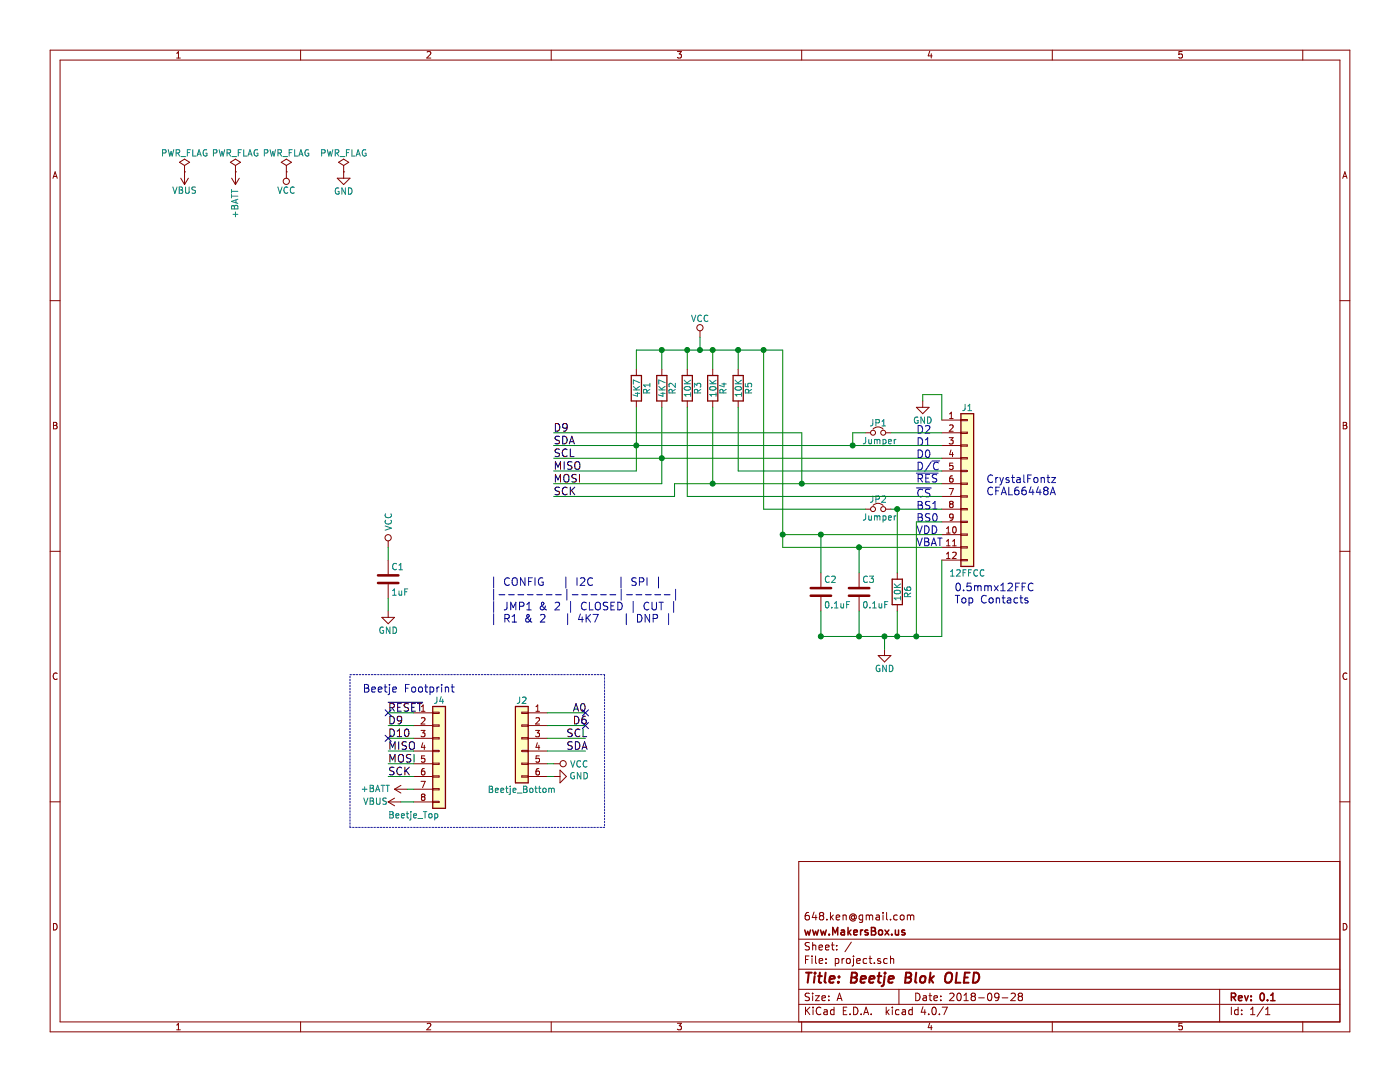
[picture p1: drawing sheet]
EESchema Schematic File Version 2
LIBS:project
LIBS:power
LIBS:device
LIBS:switches
LIBS:relays
LIBS:motors
LIBS:transistors
LIBS:conn
LIBS:linear
LIBS:regul
LIBS:74xx
LIBS:cmos4000
LIBS:adc-dac
LIBS:memory
LIBS:xilinx
LIBS:microcontrollers
LIBS:dsp
LIBS:microchip
LIBS:analog_switches
LIBS:motorola
LIBS:texas
LIBS:intel
LIBS:audio
LIBS:interface
LIBS:digital-audio
LIBS:philips
LIBS:display
LIBS:cypress
LIBS:siliconi
LIBS:opto
LIBS:atmel
LIBS:contrib
LIBS:valves
LIBS:LIS3Dh
LIBS:project-cache
EELAYER 25 0
EELAYER END
$Descr A 11000 8500
encoding utf-8
Sheet 1 1
Title "Beetje Blok OLED"
Date "2018-09-28"
Rev "0.1"
Comp "www.MakersBox.us"
Comment1 "648.ken@gmail.com"
Comment2 ""
Comment3 ""
Comment4 ""
$EndDescr
$Comp
L VBUS #PWR01
U 1 1
P 1450 1350
F 0 "#PWR01" H 1450 1200 50  0001 C CNN
F 1 "VBUS" H 1450 1500 50  0000 C CNN
F 2 "" H 1450 1350 50  0001 C CNN
F 3 "" H 1450 1350 50  0001 C CNN
	1    1450 1350
	-1   0    0    1   
$EndComp
$Comp
L GND #PWR02
U 1 1
P 2700 1350
F 0 "#PWR02" H 2700 1100 50  0001 C CNN
F 1 "GND" H 2700 1200 50  0000 C CNN
F 2 "" H 2700 1350 50  0001 C CNN
F 3 "" H 2700 1350 50  0001 C CNN
	1    2700 1350
	1    0    0    -1  
$EndComp
$Comp
L PWR_FLAG #FLG03
U 1 1
P 1450 1350
F 0 "#FLG03" H 1450 1425 50  0001 C CNN
F 1 "PWR_FLAG" H 1450 1500 50  0000 C CNN
F 2 "" H 1450 1350 50  0001 C CNN
F 3 "" H 1450 1350 50  0001 C CNN
	1    1450 1350
	1    0    0    -1  
$EndComp
$Comp
L PWR_FLAG #FLG04
U 1 1
P 2250 1350
F 0 "#FLG04" H 2250 1425 50  0001 C CNN
F 1 "PWR_FLAG" H 2250 1500 50  0000 C CNN
F 2 "" H 2250 1350 50  0001 C CNN
F 3 "" H 2250 1350 50  0001 C CNN
	1    2250 1350
	1    0    0    -1  
$EndComp
$Comp
L PWR_FLAG #FLG05
U 1 1
P 2700 1350
F 0 "#FLG05" H 2700 1425 50  0001 C CNN
F 1 "PWR_FLAG" H 2700 1500 50  0000 C CNN
F 2 "" H 2700 1350 50  0001 C CNN
F 3 "" H 2700 1350 50  0001 C CNN
	1    2700 1350
	1    0    0    -1  
$EndComp
Text Label 4350 3400 0    60   ~ 0
D9
Text Label 4350 3600 0    60   ~ 0
SCL
Text Label 4350 3500 0    60   ~ 0
SDA
$Comp
L VCC #PWR06
U 1 1
P 2250 1350
F 0 "#PWR06" H 2250 1200 50  0001 C CNN
F 1 "VCC" H 2250 1500 50  0000 C CNN
F 2 "" H 2250 1350 50  0001 C CNN
F 3 "" H 2250 1350 50  0001 C CNN
	1    2250 1350
	-1   0    0    1   
$EndComp
$Comp
L VCC #PWR07
U 1 1
P 3050 4300
F 0 "#PWR07" H 3050 4150 50  0001 C CNN
F 1 "VCC" V 3050 4500 50  0000 C CNN
F 2 "" H 3050 4300 50  0001 C CNN
F 3 "" H 3050 4300 50  0001 C CNN
	1    3050 4300
	1    0    0    -1  
$EndComp
$Comp
L PWR_FLAG #FLG08
U 1 1
P 1850 1350
F 0 "#FLG08" H 1850 1425 50  0001 C CNN
F 1 "PWR_FLAG" H 1850 1500 50  0000 C CNN
F 2 "" H 1850 1350 50  0001 C CNN
F 3 "" H 1850 1350 50  0001 C CNN
	1    1850 1350
	1    0    0    -1  
$EndComp
$Comp
L +BATT #PWR09
U 1 1
P 1850 1350
F 0 "#PWR09" H 1850 1200 50  0001 C CNN
F 1 "+BATT" V 1850 1600 50  0000 C CNN
F 2 "" H 1850 1350 50  0001 C CNN
F 3 "" H 1850 1350 50  0001 C CNN
	1    1850 1350
	-1   0    0    1   
$EndComp
$Comp
L Conn_01x12 J1
U 1 1
P 7600 3800
F 0 "J1" H 7600 4400 50  0000 C CNN
F 1 "12FFCC" H 7600 3100 50  0000 C CNN
F 2 "connector-FFC:Hirose_FH12-11S-0.5SH_1x11-1MP_P0.50mm_Horizontal" H 7600 3800 50  0001 C CNN
F 3 "" H 7600 3800 50  0001 C CNN
	1    7600 3800
	1    0    0    -1  
$EndComp
$Comp
L GND #PWR010
U 1 1
P 7250 3150
F 0 "#PWR010" H 7250 2900 50  0001 C CNN
F 1 "GND" H 7250 3000 50  0000 C CNN
F 2 "" H 7250 3150 50  0001 C CNN
F 3 "" H 7250 3150 50  0001 C CNN
	1    7250 3150
	1    0    0    -1  
$EndComp
$Comp
L GND #PWR011
U 1 1
P 6950 5100
F 0 "#PWR011" H 6950 4850 50  0001 C CNN
F 1 "GND" H 6950 4950 50  0000 C CNN
F 2 "" H 6950 5100 50  0001 C CNN
F 3 "" H 6950 5100 50  0001 C CNN
	1    6950 5100
	1    0    0    -1  
$EndComp
$Comp
L C C2
U 1 1
P 6450 4650
F 0 "C2" H 6475 4750 50  0000 L CNN
F 1 "0.1uF" H 6475 4550 50  0000 L CNN
F 2 "footprints:C_0805_HandSoldering" H 6488 4500 50  0001 C CNN
F 3 "" H 6450 4650 50  0001 C CNN
	1    6450 4650
	1    0    0    -1  
$EndComp
$Comp
L C C3
U 1 1
P 6750 4650
F 0 "C3" H 6775 4750 50  0000 L CNN
F 1 "0.1uF" H 6775 4550 50  0000 L CNN
F 2 "footprints:C_0805_HandSoldering" H 6788 4500 50  0001 C CNN
F 3 "" H 6750 4650 50  0001 C CNN
	1    6750 4650
	1    0    0    -1  
$EndComp
Text Notes 7500 4750 0    60   ~ 0
0.5mmx12FFC\nTop Contacts
Text Notes 7200 3800 0    60   ~ 0
D2\nD1\nD0\nD/~C\n~RES
Text Notes 7200 4300 0    60   ~ 0
~CS\nBS1\nBS0\nVDD\nVBAT
$Comp
L R R1
U 1 1
P 5000 3050
F 0 "R1" V 5080 3050 50  0000 C CNN
F 1 "4K7" V 5000 3050 50  0000 C CNN
F 2 "footprints:R_0805_HandSoldering" V 4930 3050 50  0001 C CNN
F 3 "" H 5000 3050 50  0001 C CNN
	1    5000 3050
	1    0    0    -1  
$EndComp
$Comp
L R R2
U 1 1
P 5200 3050
F 0 "R2" V 5280 3050 50  0000 C CNN
F 1 "4K7" V 5200 3050 50  0000 C CNN
F 2 "footprints:R_0805_HandSoldering" V 5130 3050 50  0001 C CNN
F 3 "" H 5200 3050 50  0001 C CNN
	1    5200 3050
	1    0    0    -1  
$EndComp
$Comp
L VCC #PWR012
U 1 1
P 5500 2650
F 0 "#PWR012" H 5500 2500 50  0001 C CNN
F 1 "VCC" H 5500 2800 50  0000 C CNN
F 2 "" H 5500 2650 50  0001 C CNN
F 3 "" H 5500 2650 50  0001 C CNN
	1    5500 2650
	1    0    0    -1  
$EndComp
$Comp
L R R3
U 1 1
P 5400 3050
F 0 "R3" V 5480 3050 50  0000 C CNN
F 1 "10K" V 5400 3050 50  0000 C CNN
F 2 "footprints:R_0805_HandSoldering" V 5330 3050 50  0001 C CNN
F 3 "" H 5400 3050 50  0001 C CNN
	1    5400 3050
	1    0    0    -1  
$EndComp
$Comp
L R R4
U 1 1
P 5600 3050
F 0 "R4" V 5680 3050 50  0000 C CNN
F 1 "10K" V 5600 3050 50  0000 C CNN
F 2 "footprints:R_0805_HandSoldering" V 5530 3050 50  0001 C CNN
F 3 "" H 5600 3050 50  0001 C CNN
	1    5600 3050
	1    0    0    -1  
$EndComp
$Comp
L R R5
U 1 1
P 5800 3050
F 0 "R5" V 5880 3050 50  0000 C CNN
F 1 "10K" V 5800 3050 50  0000 C CNN
F 2 "footprints:R_0805_HandSoldering" V 5730 3050 50  0001 C CNN
F 3 "" H 5800 3050 50  0001 C CNN
	1    5800 3050
	1    0    0    -1  
$EndComp
$Comp
L C C1
U 1 1
P 3050 4550
F 0 "C1" H 3075 4650 50  0000 L CNN
F 1 "1uF" H 3075 4450 50  0000 L CNN
F 2 "footprints:C_0805_HandSoldering" H 3088 4400 50  0001 C CNN
F 3 "" H 3050 4550 50  0001 C CNN
	1    3050 4550
	1    0    0    -1  
$EndComp
$Comp
L GND #PWR013
U 1 1
P 3050 4800
F 0 "#PWR013" H 3050 4550 50  0001 C CNN
F 1 "GND" H 3050 4650 50  0000 C CNN
F 2 "" H 3050 4800 50  0001 C CNN
F 3 "" H 3050 4800 50  0001 C CNN
	1    3050 4800
	1    0    0    -1  
$EndComp
Text Notes 7750 3900 0    60   ~ 0
CrystalFontz\nCFAL66448A
$Comp
L Jumper_NC_Small JP1
U 1 1
P 6900 3400
F 0 "JP1" H 6900 3480 50  0000 C CNN
F 1 "Jumper" H 6910 3340 50  0000 C CNN
F 2 "footprints:Jumper" H 6900 3400 50  0001 C CNN
F 3 "" H 6900 3400 50  0001 C CNN
	1    6900 3400
	1    0    0    -1  
$EndComp
$Comp
L Jumper_NC_Small JP2
U 1 1
P 6900 4000
F 0 "JP2" H 6900 4080 50  0000 C CNN
F 1 "Jumper" H 6910 3940 50  0000 C CNN
F 2 "footprints:Jumper" H 6900 4000 50  0001 C CNN
F 3 "" H 6900 4000 50  0001 C CNN
	1    6900 4000
	1    0    0    -1  
$EndComp
$Comp
L R R6
U 1 1
P 7050 4650
F 0 "R6" V 7130 4650 50  0000 C CNN
F 1 "10K" V 7050 4650 50  0000 C CNN
F 2 "footprints:R_0805_HandSoldering" V 6980 4650 50  0001 C CNN
F 3 "" H 7050 4650 50  0001 C CNN
	1    7050 4650
	1    0    0    -1  
$EndComp
Wire Wire Line
	4350 3400 6300 3400
Wire Wire Line
	4350 3500 7400 3500
Wire Wire Line
	4350 3600 7400 3600
Wire Wire Line
	5000 3700 4350 3700
Wire Wire Line
	5200 3800 4350 3800
Wire Wire Line
	4350 3900 5300 3900
Wire Wire Line
	5800 3700 7400 3700
Wire Wire Line
	5300 3800 7400 3800
Wire Wire Line
	5400 3900 7400 3900
Wire Wire Line
	6150 4200 7400 4200
Wire Wire Line
	6150 4300 7400 4300
Wire Wire Line
	6450 4500 6450 4200
Connection ~ 6450 4200
Wire Wire Line
	6750 4500 6750 4300
Connection ~ 6750 4300
Wire Wire Line
	7400 5000 7400 4400
Wire Wire Line
	6450 5000 7400 5000
Wire Wire Line
	6450 5000 6450 4800
Wire Wire Line
	6750 4800 6750 5000
Connection ~ 6750 5000
Wire Wire Line
	5000 3200 5000 3700
Connection ~ 5000 3500
Wire Wire Line
	5200 3200 5200 3800
Connection ~ 5200 3600
Wire Wire Line
	5000 2900 5000 2750
Wire Wire Line
	5000 2750 6150 2750
Wire Wire Line
	5200 2750 5200 2900
Wire Wire Line
	5400 3900 5400 3200
Wire Wire Line
	5600 3800 5600 3200
Wire Wire Line
	5400 2750 5400 2900
Connection ~ 5200 2750
Wire Wire Line
	5600 2750 5600 2900
Connection ~ 5400 2750
Wire Wire Line
	5800 3700 5800 3200
Wire Wire Line
	5800 2750 5800 2900
Connection ~ 5600 2750
Wire Wire Line
	6000 2750 6000 4000
Connection ~ 5800 2750
Connection ~ 6450 5000
Wire Wire Line
	6150 2750 6150 4300
Connection ~ 6000 2750
Connection ~ 6150 4200
Wire Wire Line
	3050 4700 3050 4800
Wire Wire Line
	6300 3400 6300 3800
Wire Wire Line
	6950 5100 6950 5000
Connection ~ 6950 5000
Wire Wire Line
	5500 2750 5500 2650
Connection ~ 5500 2750
Wire Wire Line
	6700 3400 6700 3500
Connection ~ 6700 3500
Wire Wire Line
	7400 3300 7400 3100
Wire Wire Line
	7400 3100 7250 3100
Wire Wire Line
	7250 3100 7250 3150
Wire Wire Line
	6000 4000 6800 4000
Wire Wire Line
	7000 4000 7400 4000
Wire Wire Line
	7400 4100 7200 4100
Wire Wire Line
	7200 4100 7200 5000
Connection ~ 7200 5000
Wire Wire Line
	7050 4500 7050 4000
Connection ~ 7050 4000
Wire Wire Line
	7050 4800 7050 5000
Connection ~ 7050 5000
Connection ~ 6300 3800
Wire Wire Line
	5300 3900 5300 3800
Connection ~ 5600 3800
Wire Wire Line
	6700 3400 6800 3400
Wire Wire Line
	7000 3400 7400 3400
Text Notes 3850 4900 0    60   ~ 0
 \n| CONFIG   | I2C    | SPI |\n|-------|-----|-----|\n| JMP1 & 2 | CLOSED | CUT |\n| R1 & 2   | 4K7    | DNP |
$Comp
L +BATT #PWR014
U 1 1
P 3200 6200
F 0 "#PWR014" H 3200 6050 50  0001 C CNN
F 1 "+BATT" V 3200 6450 50  0000 C CNN
F 2 "" H 3200 6200 50  0001 C CNN
F 3 "" H 3200 6200 50  0001 C CNN
	1    3200 6200
	0    -1   -1   0   
$EndComp
$Comp
L VBUS #PWR015
U 1 1
P 3150 6300
F 0 "#PWR015" H 3150 6150 50  0001 C CNN
F 1 "VBUS" V 3150 6500 50  0000 C CNN
F 2 "" H 3150 6300 50  0001 C CNN
F 3 "" H 3150 6300 50  0001 C CNN
	1    3150 6300
	0    -1   -1   0   
$EndComp
Text Label 3050 5700 0    60   ~ 0
D9
Text Label 4500 5700 0    60   ~ 0
D6
Text Label 4450 5800 0    60   ~ 0
SCL
Text Label 4450 5900 0    60   ~ 0
SDA
Text Label 3050 5600 0    60   ~ 0
~RESET
Text Label 3050 5800 0    60   ~ 0
D10
Text Label 3050 5900 0    60   ~ 0
MISO
$Comp
L GND #PWR016
U 1 1
P 4350 6100
F 0 "#PWR016" H 4350 5850 50  0001 C CNN
F 1 "GND" V 4350 5900 50  0000 C CNN
F 2 "" H 4350 6100 50  0001 C CNN
F 3 "" H 4350 6100 50  0001 C CNN
	1    4350 6100
	0    -1   -1   0   
$EndComp
$Comp
L Conn_01x08 J4
U 1 1
P 3450 5900
F 0 "J4" H 3450 6300 50  0000 C CNN
F 1 "Beetje_Top" H 3250 5400 50  0000 C CNN
F 2 "footprints:Beetje_Top" H 3450 5900 50  0001 C CNN
F 3 "" H 3450 5900 50  0001 C CNN
	1    3450 5900
	1    0    0    -1  
$EndComp
$Comp
L Conn_01x06 J2
U 1 1
P 4100 5800
F 0 "J2" H 4100 6100 50  0000 C CNN
F 1 "Beetje_Bottom" H 4100 5400 50  0000 C CNN
F 2 "footprints:Beetje_Bottom" H 4100 5800 50  0001 C CNN
F 3 "" H 4100 5800 50  0001 C CNN
	1    4100 5800
	-1   0    0    -1  
$EndComp
$Comp
L VCC #PWR017
U 1 1
P 4350 6000
F 0 "#PWR017" H 4350 5850 50  0001 C CNN
F 1 "VCC" V 4350 6200 50  0000 C CNN
F 2 "" H 4350 6000 50  0001 C CNN
F 3 "" H 4350 6000 50  0001 C CNN
	1    4350 6000
	0    1    1    0   
$EndComp
NoConn ~ 3050 5600
Wire Wire Line
	3250 5600 3050 5600
Wire Wire Line
	3050 5700 3250 5700
Wire Wire Line
	3250 5800 3050 5800
Wire Wire Line
	3250 5900 3050 5900
Wire Wire Line
	3250 6000 3050 6000
Wire Wire Line
	3050 6100 3250 6100
Wire Wire Line
	3250 6200 3200 6200
Wire Wire Line
	3250 6300 3150 6300
Wire Wire Line
	4300 5600 4600 5600
Wire Wire Line
	4300 5700 4600 5700
Wire Wire Line
	4300 5800 4600 5800
Wire Wire Line
	4600 5900 4300 5900
Wire Wire Line
	4350 6000 4300 6000
Wire Wire Line
	4300 6100 4350 6100
Text Label 3050 6000 0    60   ~ 0
MOSI
Text Label 3050 6100 0    60   ~ 0
SCK
Text Label 4500 5600 0    60   ~ 0
A0
Text Label 4350 3700 0    60   ~ 0
MISO
Text Label 4350 3800 0    60   ~ 0
MOSI
Text Label 4350 3900 0    60   ~ 0
SCK
Wire Wire Line
	3050 4300 3050 4400
Text Notes 2850 5450 0    60   ~ 0
Beetje Footprint
Wire Notes Line
	2750 5300 4750 5300
Wire Notes Line
	4750 5300 4750 6500
Wire Notes Line
	4750 6500 2750 6500
Wire Notes Line
	2750 6500 2750 5300
NoConn ~ 4600 5700
NoConn ~ 4600 5600
NoConn ~ 3050 5800
$EndSCHEMATC
